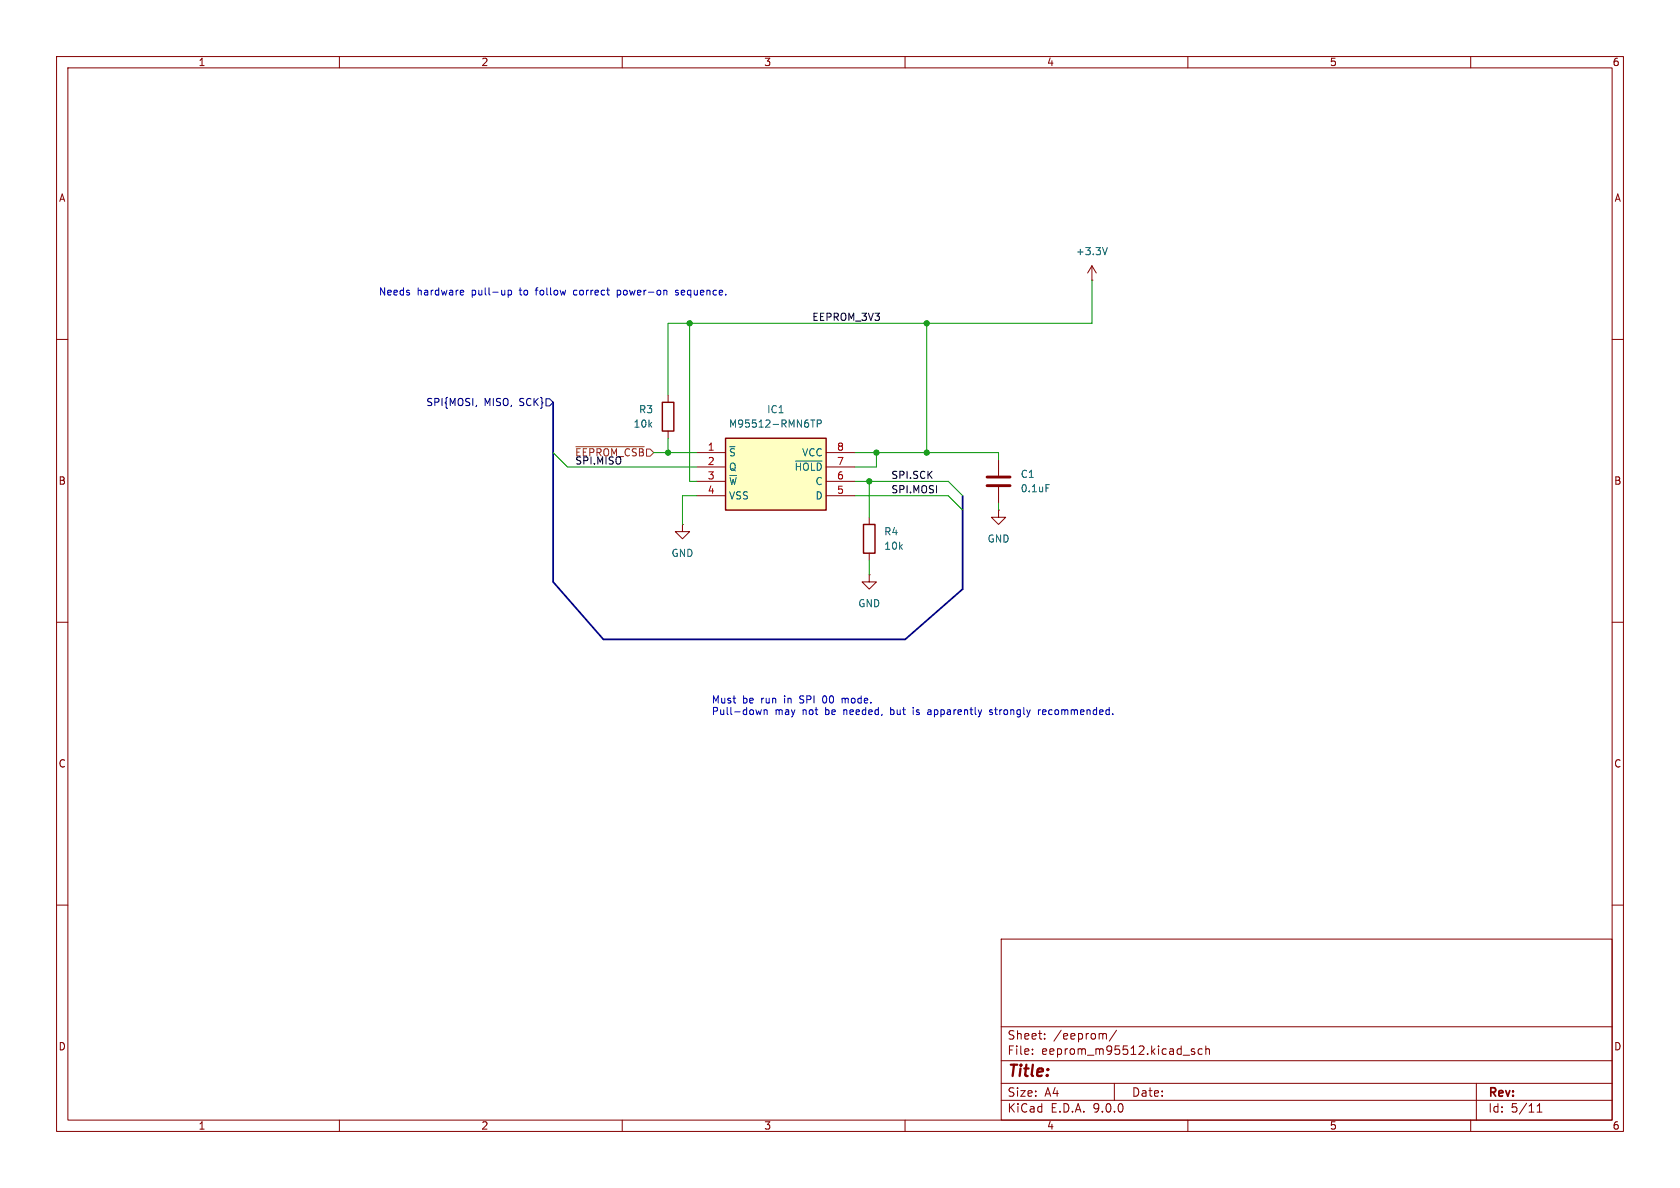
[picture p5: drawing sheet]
<svg xmlns="http://www.w3.org/2000/svg" width="297mm" height="210mm" viewBox="0 0 297 210" stroke-linecap="round" stroke-linejoin="round" font-family="sans-serif">
<g fill="none" stroke="#840000" stroke-width=".18">
<path d="M10 10h277v190h-277zM12 12h273v186h-273zM60 10v2M110 10v2M160 10v2M210 10v2M260 10v2M193 49.5h.1M193 47l-.7 1.3M193 47l.8 1.3M193 47v2.5M10 60h2"/>
<path d="M118.1 69.9v1.2M118.1 76.2v1.3M285 60h2M176.5 90.2v1.2h1.3l-1.3 1.3-1.2-1.3h1.2M176.5 90.2h.1M176.5 81.3v2.8M176.5 86.1v2.8M10 110h2M285 110h2M10 160h2M177 166h108v32h-108zM285 160h2"/>
<path d="M60 198v2M110 198v2M160 198v2M177 194.5h108M177 191.5h108M177 187.5h108M177 181.5h108M182.5 186.3v.1M182.5 185.5v.1M184.7 183.6v.1M184.7 182.8v.1M195.2 182.7l.3 .1 .1 .1v.8"/>
<path d="M197 191.5v3M197.4 182.1l-1.3 2M210 198v2M211.2 185.5l-.4-.1-.2 .2 .1 .2 .5 .2v.3h-.6M212.5 185.5l-.4-.1-.3 .3v.4l.2 .2h.5M213.2 185.5l.2-.1 .3 .1 .1 .9M213.2 184.9v1.5M260 198v2M261 191.5v6.5M271.7 196.6h.9M271.7 195.5l.5-.4v1.5"/>
</g>
<path d="M195.8 43.8l-.5 1.2M184.9 85.7h.6" fill="none" stroke="#006464" stroke-width=".18"/>
<path d="M174.5 84.3h4.1M174.5 85.9h4.1" fill="none" stroke="#840000" stroke-width=".51"/>
<path d="M117.1 71.1h2v5.1h-2z" fill="none" stroke="#840000" stroke-width=".25"/>
<path d="M128.3 77.5h17.7v12.7h-17.7z" fill="#ffffc2"/>
<path d="M128.3 77.5h17.7v12.7h-17.7zM152.7 92.7h2v5.1h-2z" fill="none" stroke="#840000" stroke-width=".25"/>
<g fill="none" stroke="#840000" stroke-width=".18">
<path d="M120.6 92.7v1.3h1.3l-1.3 1.3-1.2-1.3h1.2M120.6 92.7h.1M123.2 80h5.1M123.2 82.6h5.1M123.2 85.1h5.1M123.2 87.6h5.1M146 80h5.1M146 82.6h5.1M146 85.1h5.1M146 87.6h5.1M153.7 91.4v1.3M153.7 97.8v1.3"/>
<path d="M153.7 101.6v1.3h1.2l-1.2 1.2-1.3-1.2h1.3M153.7 101.6h.1"/>
</g>
<path d="M143.3 74.2h.8M143.7 74.2v1.3M144.5 74.9l.6-.1 .1-.1-.1-.3-.6-.2v1.3M140.6 81.5h4.7" fill="none" stroke="#006464" stroke-width=".18"/>
<path d="M101.8 79h12.1" fill="none" stroke="#725600" stroke-width=".18"/>
<path d="M84.3 71.6l-.2 .3M96.5 70.5h.7l.6 .6-.6 .7h-.7z" fill="none" stroke="#000084" stroke-width=".18"/>
<path d="M97.8 71.1v31.8l8.9 10.1h53.3l10.2-8.9v-16.5" fill="none" stroke="#000084" stroke-width=".3"/>
<g fill="none" stroke="#009600" stroke-width=".18">
<path d="M121.9 57.2v27.9h1.3M163.8 57.2v22.8M193 49.5v7.7h-74.9v12.7M118.1 77.5v2.5M97.8 80l2.5 2.6h22.9M115.6 80h7.6M123.2 87.6h-2.6v5.1M151.1 85.1h16.5l2.6 2.5M151.1 80h25.4v1.3M151.1 87.6h16.5l2.6 2.6M153.7 85.1v6.3M153.7 99.1v2.5"/>
<path d="M154.9 80v2.6h-3.8M176.5 88.9v1.3"/>
</g>
<g fill="none" stroke="#0000c2" stroke-width=".18">
<path d="M81.6 51.3l.3 .1 .1 .2-.6 .1M81.9 52.1h-.3M89.8 51.4l.4-.1 .2 .2-.1 .6h-.5M89.8 51.3v1.3M101.6 51.3l-.2 .2v.4l.2 .2M109.1 52.1h.4M109.1 51.3v1.3M109.5 51.3l-.4 .1M117.7 51.3l.2 .2v.6M119.9 51.4l-.3-.1-.2 .2 .6 .4M120 52l-.2 .1h-.4M134.6 125.5l-.2 .8-.3-.6-.2 .6"/>
<path d="M135.1 125.5v.8M135.1 125.6l.2-.1h.3v.8M145.6 123.1l-.2 .4 .2 .7M148.9 123.4v.9M149.2 123.4l-.3 .1M157.5 125v1.3M157.5 126.3h.1M157.6 125.5h-.1M161.4 125v.2M161.4 125.5v.8M164.1 125.5h.4M164.1 126.3h.5"/>
<path d="M164.6 125.8l-.5 .1M175.4 125.5h-.3l-.2 .2 .1 .1 .4 .2v.3h-.5M183.6 125.5v.8M183.9 125.5l-.3 .2M184.7 125.5h-.2l-.2 .2 .1 .6h.3M184.9 125.8l-.6 .1"/>
</g>
<g fill="#009600" stroke="#009600" stroke-width=".18">
<circle cx="163.8" cy="80" r=".46"/>
<circle cx="154.9" cy="80" r=".46"/>
<circle cx="163.8" cy="57.2" r=".46"/>
<circle cx="121.9" cy="57.2" r=".46"/>
<circle cx="153.7" cy="85.1" r=".46"/>
<circle cx="118.1" cy="80" r=".46"/>
</g>
<text font-size="2.8" fill="#840000" x="178" y="190.9">Title:</text>
<g font-size="2.1" fill="#840000">
<text x="178" y="184">Sheet:</text>
<text x="186.2" y="184">/eeprom/</text>
<text x="178" y="186.7">File:</text>
<text x="184.1" y="186.7">eeprom_m95512.kicad_sch</text>
<text x="178" y="196.9">KiCad</text>
<text x="178" y="194.1">Size:</text>
<text x="184.7" y="194.1">A4</text>
<text x="185.7" y="196.9">E.D.A.</text>
<text x="193.3" y="196.9">9.0.0</text>
<text x="200" y="194.1">Date:</text>
<text x="263" y="194.3">Rev:</text>
<text x="263" y="196.9">Id:</text>
<text x="267.1" y="196.9">5/11</text>
</g>
<g font-size="1.8" fill="#840000">
<text x="35" y="11.9">1</text>
<text x="85" y="11.9">2</text>
<text x="135" y="11.9">3</text>
<text x="185" y="11.9">4</text>
<text x="235" y="11.9">5</text>
<text x="285" y="11.9">6</text>
<text x="10.3" y="35.9">A</text>
<text x="285.3" y="35.9">A</text>
<text x="10.3" y="85.9">B</text>
<text x="285.3" y="85.9">B</text>
<text x="10.3" y="135.9">C</text>
<text x="285.3" y="135.9">C</text>
<text x="10.3" y="185.9">D</text>
<text x="285.3" y="185.9">D</text>
<text x="35" y="199.9">1</text>
<text x="85" y="199.9">2</text>
<text x="135" y="199.9">3</text>
<text x="185" y="199.9">4</text>
<text x="235" y="199.9">5</text>
<text x="285" y="199.9">6</text>
</g>
<g font-size="1.8" fill="#006464">
<text x="190.1" y="45.3">+3.3V</text>
<text x="111.9" y="75.8">10k</text>
<text x="112.9" y="73.3">R3</text>
<text x="128.8" y="75.8">M95512-RMN6TP</text>
<text x="135.5" y="73.3">IC1</text>
<text x="128.8" y="80.9">~{S}</text>
<text x="128.8" y="83.4">Q</text>
<text x="140.4" y="83.4">~{HOLD}</text>
<text x="141.7" y="80.9">VCC</text>
<text x="128.8" y="86">~{W}</text>
<text x="128.8" y="88.5">VSS</text>
<text x="144.1" y="86">C</text>
<text x="144.1" y="88.5">D</text>
<text x="180.3" y="84.7">C1</text>
<text x="180.3" y="87.2">0.1uF</text>
<text x="156.2" y="94.8">R4</text>
<text x="118.6" y="98.7">GND</text>
<text x="156.2" y="97.4">10k</text>
<text x="174.5" y="96.1">GND</text>
<text x="151.6" y="107.5">GND</text>
</g>
<g font-size="1.8" fill="#0000c2">
<text x="66.9" y="52.4">Needs</text>
<text x="73.7" y="52.4">hardware</text>
<text x="83.5" y="52.4">pull-up</text>
<text x="92.2" y="52.4">to</text>
<text x="95.2" y="52.4">follow</text>
<text x="102.1" y="52.4">correct</text>
<text x="109.9" y="52.4">power-on</text>
<text x="120.5" y="52.4">sequence.</text>
<text x="125.7" y="124.6">Must</text>
<text x="131.3" y="124.6">be</text>
<text x="134.7" y="124.6">run</text>
<text x="138.9" y="124.6">in</text>
<text x="141.8" y="124.6">SPI</text>
<text x="146.1" y="124.6">00</text>
<text x="149.7" y="124.6">mode.</text>
<text x="125.7" y="126.6">Pull-down</text>
<text x="137" y="126.6">may</text>
<text x="142" y="126.6">not</text>
<text x="146.2" y="126.6">be</text>
<text x="149.6" y="126.6">needed,</text>
<text x="158.1" y="126.6">but</text>
<text x="162.3" y="126.6">is</text>
<text x="165.1" y="126.6">apparently</text>
<text x="176.2" y="126.6">strongly</text>
<text x="185" y="126.6">recommended.</text>
</g>
<g font-size="1.8" fill="#0f0f0f">
<text x="143.5" y="56.8">EEPROM_3V3</text>
<text x="101.6" y="82.2">SPI.MISO</text>
<text x="157.5" y="87.3">SPI.MOSI</text>
<text x="157.5" y="84.7">SPI.SCK</text>
</g>
<g font-size="1.8" fill="#000084">
<text x="75.3" y="72">SPI{MOSI,</text>
<text x="85.6" y="72">MISO,</text>
<text x="91.9" y="72">SCK}</text>
</g>
<text font-size="1.8" fill="#725600" x="101.6" y="80.9">~{EEPROM_CSB}</text>
<g font-size="1.8" fill="#a90000">
<text x="125" y="79.8">1</text>
<text x="125" y="82.3">2</text>
<text x="147.9" y="79.8">8</text>
<text x="147.9" y="82.3">7</text>
<text x="125" y="84.8">3</text>
<text x="125" y="87.4">4</text>
<text x="147.9" y="84.8">6</text>
<text x="147.9" y="87.4">5</text>
</g>
</svg>
